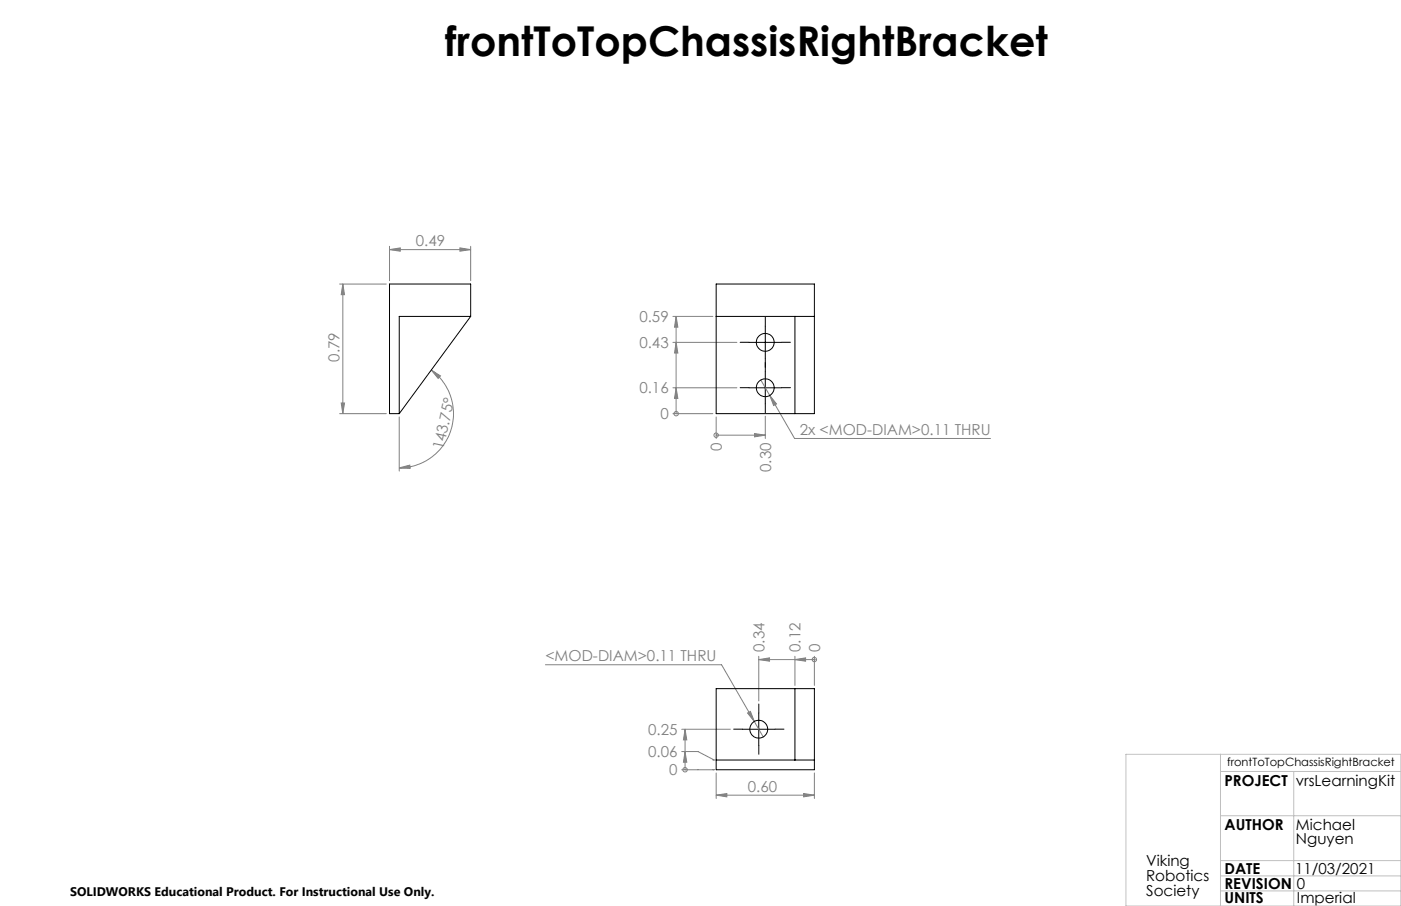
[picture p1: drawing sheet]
<svg xmlns="http://www.w3.org/2000/svg" width="432mm" height="279mm" viewBox="0 0 432 279" stroke-linecap="round" stroke-linejoin="round" font-family="sans-serif">
<g fill="none" stroke="#808080" stroke-width=".31">
<path d="M120.1 77l3.3-.6v1.1zM120.1 76v10.6M120.1 77h25M141.7 76.4l3.4 .6-3.4 .5zM145.1 76v10.6M104.7 87.6h14.4M105.7 87.6l.5 3.3h-1zM105.7 87.6v40M207.4 97.6h12.3M208.4 97.6v30M208.4 97.6l.5 3.3h-1zM132.9 114.1l2.8 1.8-.7 .8z"/>
<path d="M132.9 114.1a16.7 16.7 0 0 1 6 18.7 16.7 16.7 0 0 1-15.9 11.5M207.4 119.6h19.7M207.4 105.6h19.7M208.4 119.6l.5 3.3h-1zM208.4 105.6l.5 3.3h-1zM234.5 117.2l2.7 4.8M104.7 127.6h14.4M105.2 124.3h1l-.5 3.3zM123 128.6v16.7M207.4 127.6h12.3M208.4 127.6h.1M220.7 134.2h.1"/>
<path d="M220.7 128.6v6.6M220.7 134.2h15.2M232.6 133.7l3.3 .5-3.3 .5zM235.9 128.3v6.9M237.2 122l2.1 2.6-.9 .5zM237.2 122l7.7 13.2h60.4M123 144.3l3.3-.9 .1 1.1zM168.1 205h54.3l12.8 22.3M230.4 219.9l.9-.5 1.2 3.1zM233.9 203.4l3.3-.5v1zM233.9 203.4h17.1M233.9 202.4v13.7"/>
<path d="M245 203.4l3.3-.5v1zM245 202.4v9M251 203.4h.1M251 202.4v9M210.1 237.4h10M210.1 231.8h5l5 2.6h-.4M210.1 224.9h15M211.1 224.9v12.5M211.1 237.4h.1M211.1 231.8l.6 3.3h-1.1zM211.1 224.9l.6 3.3h-1.1zM220.7 238.4v7.8"/>
<path d="M251 238.4v7.8M220.7 245.2l3.3-.5v1zM220.7 245.2h30.3M247.7 244.7l3.3 .5-3.3 .5z"/>
<circle cx="208.4" cy="127.6" r=".68"/>
<circle cx="220.7" cy="134.2" r=".68"/>
<circle cx="251" cy="203.4" r=".68"/>
<circle cx="211.1" cy="237.4" r=".68"/>
</g>
<path d="M230.9 105.6h-2.8M230.9 119.6h-2.8M235.9 100.6v-2.8M235.9 110.6v2.7M235.9 114.6v-2.8M240.9 105.6h2.7M240.9 119.6h2.7M235.9 124.6v2.7M233.9 219.9v-2.8M228.9 224.9h-2.8M233.9 229.9v2.7M238.9 224.9h2.7" fill="none" stroke="#000" stroke-width=".31" stroke-dasharray="15.2 1.3 1.3 1.3"/>
<path d="M230.9 105.6h9.9M230.9 119.6h9.9M235.9 100.6v10M235.9 114.6v10M233.9 219.9v10M228.8 224.9h10.1" fill="none" stroke="#000" stroke-width=".31"/>
<path d="M347 232.6h84.8v46.8h-84.8zM376.2 232.6v46.8M376.2 237.9h55.6M398.7 237.9v41.5M376.2 251.6h55.6M376.2 265.4h55.6M376.2 270.1h55.6M376.2 274.7h55.6" fill="none" stroke="#c0c0c0" stroke-width=".31"/>
<g fill="#808080">
<path d="M211.1 231.8l.6 3.3h-1.1zM211.1 224.9l.6 3.3h-1.1z"/>
<path d="M208.4 119.6l.5 3.3h-1zM208.4 105.6l.5 3.3h-1zM208.4 97.6l.5 3.3h-1z"/>
<path d="M232.6 133.7l3.3 .5-3.3 .5zM245 203.4l3.3-.5v1zM233.9 203.4l3.3-.5v1z"/>
<path d="M247.7 244.7l3.3 .5-3.3 .5zM220.7 245.2l3.3-.5v1z"/>
<path d="M237.2 122l1.2 3.1 .9-.5zM120.1 77l3.3-.6v1.1zM141.7 76.4l3.4 .6-3.4 .5zM230.4 219.9l2.1 2.6-1.2-3.1z"/>
<path d="M123 144.3l3.3-.9 .1 1.1zM132.9 114.1l2.8 1.8-.7 .8z"/>
<path d="M105.7 87.6l.5 3.3h-1zM105.2 124.3h1l-.5 3.3z"/>
</g>
<g fill="none" stroke="#000" stroke-width=".31">
<path d="M145.1 97.6v-10h-25v40h2.9M145.1 97.6h-22.1v30M145.1 97.6l-22.1 30M220.7 87.6h30.3v40h-30.3zM220.7 97.6h30.3M245 97.6v30M220.7 212.4h30.3v25h-30.3zM245 212.4v22M220.7 234.4h30.3"/>
<circle cx="235.9" cy="119.6" r="2.76"/>
<circle cx="235.9" cy="105.6" r="2.76"/>
<circle cx="233.8" cy="224.9" r="2.74"/>
</g>
<text font-size="12.7" x="137.3" y="17.4">frontToTopChassisRightBracket</text>
<g font-size="4.7" fill="#808080">
<text x="128.2" y="75.9">0.49</text>
<text x="197.1" y="99.3">0.59</text>
<text x="197.1" y="107.3">0.43</text>
<text x="104.7" y="111.6" transform="rotate(-90 104.7 111.6)">0.79</text>
<text x="197.1" y="121.3">0.16</text>
<text x="203.5" y="129.3">0</text>
<text x="246.5" y="134.2">2x &lt;MOD-DIAM&gt;0.11 THRU</text>
<text x="136.6" y="138.8" transform="rotate(-77 136.6 138.8)">143.75°</text>
<text x="222.5" y="139.1" transform="rotate(-90 222.5 139.1)">0</text>
<text x="237.6" y="145.6" transform="rotate(-90 237.6 145.6)">0.30</text>
<text x="168.1" y="204">&lt;MOD-DIAM&gt;0.11 THRU</text>
<text x="235.6" y="201.1" transform="rotate(-90 235.6 201.1)">0.34</text>
<text x="246.8" y="201.1" transform="rotate(-90 246.8 201.1)">0.12</text>
<text x="252.8" y="201.1" transform="rotate(-90 252.8 201.1)">0</text>
<text x="199.8" y="226.6">0.25</text>
<text x="199.8" y="233.5">0.06</text>
<text x="206.3" y="239.1">0</text>
<text x="230.5" y="244.2">0.60</text>
</g>
<g font-size="4.7">
<text x="377.4" y="242.3">PROJECT</text>
<text x="399.4" y="242.3">vrsLearningKit</text>
<text x="377.4" y="255.9">AUTHOR</text>
<text x="399.4" y="255.9">Michael</text>
<text x="399.4" y="260.4">Nguyen</text>
<text x="353.2" y="267.1">Viking</text>
<text x="377.4" y="269.5">DATE</text>
<text x="399.2" y="269.5">11/03/2021</text>
<text x="353.2" y="271.7">Robotics</text>
<text x="377.4" y="274">REVISION</text>
<text x="399.7" y="274">0</text>
<text x="353.2" y="276.2">Society</text>
<text x="377.4" y="278.5">UNITS</text>
<text x="399.7" y="278.5">Imperial</text>
</g>
<text font-size="3.8" x="21.6" y="276.3">SOLIDWORKS Educational Product. For Instructional Use Only.</text>
<text font-size="3.5" x="378.2" y="236.2">frontToTopChassisRightBracket</text>
</svg>
